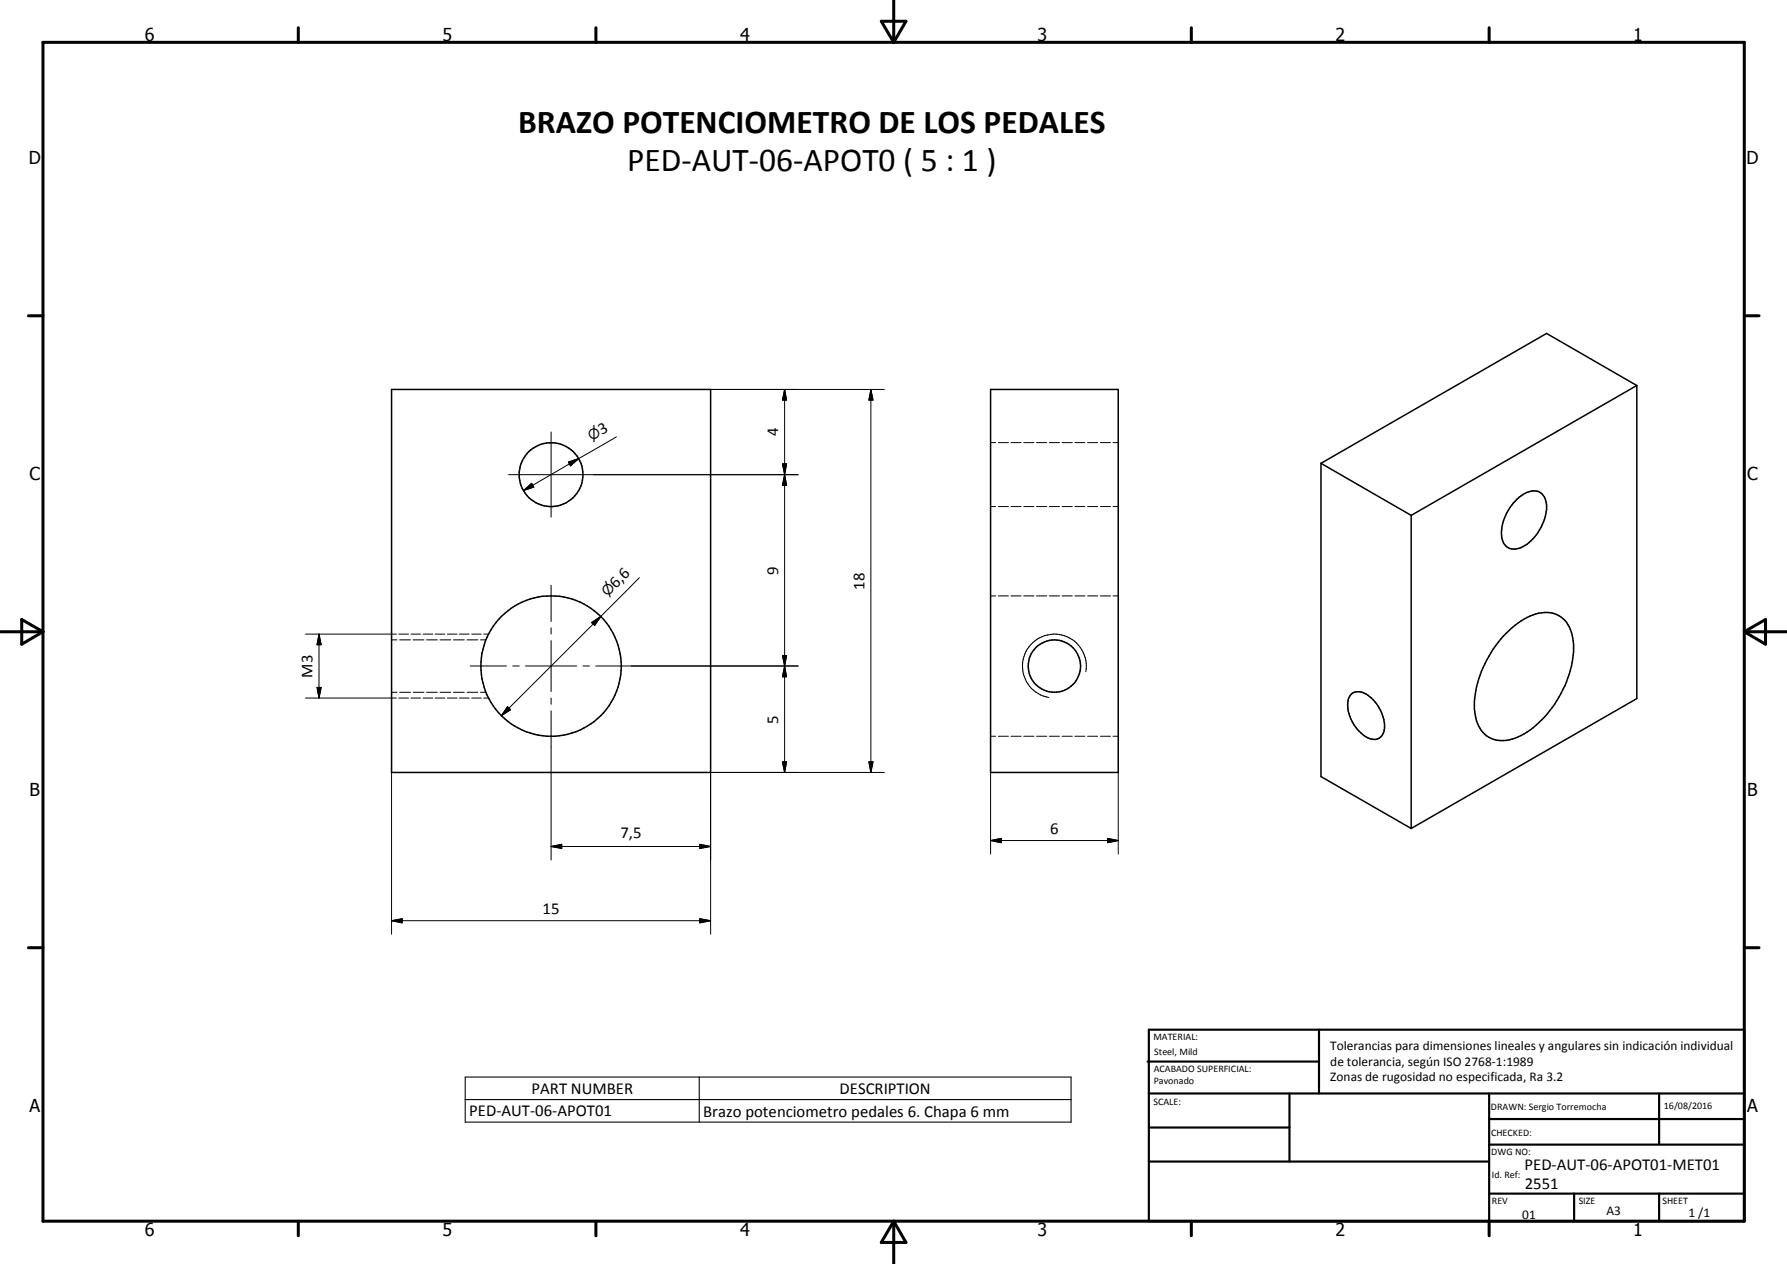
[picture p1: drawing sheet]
<svg xmlns="http://www.w3.org/2000/svg" width="420mm" height="297mm" viewBox="0 0 420 297" stroke-linecap="round" stroke-linejoin="round" font-family="sans-serif">
<g fill="none" stroke="#000" stroke-width=".35">
<path d="M92.1 91.5h75v90h-75zM232.9 91.5h30v90h-30zM384.8 90.6v73.6l-53 30.5M384.8 90.6l-21.2-12.2-53 30.5M384.8 90.6l-53 30.5M310.6 108.9v73.6l21.2 12.2M310.6 108.9l21.2 12.2M356.7 117.3a5 5 0 0 1 5.3-1.6 4.3 4.3 0 0 1 1.4 5.2 11 11 0 0 1-6.2 8 2.96 2.96 0 0 1-4.1-2.6 11.2 11.2 0 0 1 3.6-9zM331.8 121.1v73.6M353.5 149.4a16.9 16.9 0 0 1 8.3-5.3 6.3 6.3 0 0 1 7.8 5.1 20.7 20.7 0 0 1-2.5 13.7 21.4 21.4 0 0 1-11.6 10.8 6.3 6.3 0 0 1-8.5-5 20.8 20.8 0 0 1 3.1-14.5l1.6-2.5zM317.8 163a3.4 3.4 0 0 1 4.2 .7 8.9 8.9 0 0 1 3.4 8.3 2.55 2.55 0 0 1-4.2 1.2 9 9 0 0 1-4.2-8.9z"/>
<circle cx="129.5" cy="111.5" r="7.5"/>
<circle cx="129.6" cy="156.5" r="16.5"/>
<circle cx="247.9" cy="156.5" r="6.1"/>
</g>
<g fill="none" stroke="#000" stroke-width=".24">
<path d="M167.1 91.5h40.8M184.5 91.5l.4 2.5h-.9zM184.5 91.5v90M204.8 91.5l.5 2.5h-1zM204.8 91.5v90M119.6 111.5h68.1M123.1 115.3l1.9-1.7 .5 .9zM129.6 101.5v20M133.6 108.6l2.4-.8-1.9 1.7zM136 107.8l-12.9 7.5M144.9 102.7l-8.9 5.1M184 109h.9l-.4 2.5z"/>
<path d="M184.5 111.5l.4 2.5h-.9zM232.9 119h1.2M232.9 104h1.2M234.7 119h2.4M234.7 104h2.4M237.7 119h2.4M237.7 104h2.4M240.7 119h2.4M240.7 104h2.4M243.7 119h2.4M243.7 104h2.4M246.7 119h2.4"/>
<path d="M246.7 104h2.4M249.7 119h2.4M249.7 104h2.4M252.7 119h2.4M252.7 104h2.4M255.7 119h2.4M255.7 104h2.4M258.7 119h2.4M258.7 104h2.4M261.7 119h1.2M261.7 104h1.2M129.6 137.5v8.5"/>
<path d="M150.3 135.8l-32.4 32.4M71.8 149h21.4M75 149l.5 2.5h-1zM75 149v15M92.1 150.4h1.2M93.8 149h2.2M94 150.4h2.5M96.6 149h2.3M97.1 150.4h2.6M99.5 149h2.3M100.3 150.4h2.5M102.3 149h2.3"/>
<path d="M103.5 150.4h2.5M105.2 149h2.3M106.6 150.4h2.6M108 149h2.3M109.8 150.4h2.5M110.6 156.5h8.5M110.9 149h2.2M113 150.4h1.2M113.7 149h1.2M120.6 156.5h1.5M123.6 156.5h12M129.6 147.5v1.5"/>
<path d="M129.6 150.5v12M137.1 156.5h1.5M139.1 146.3l2.2-1.4-1.5 2.1zM140.1 156.5h47.6M184 154.1h.9l-.4 2.4zM184.5 156.5l.4 2.5h-.9zM232.9 140h1.2M234.7 140h2.4M237.7 140h2.4M240.7 140h2.4M243.7 140h2.4M246.7 140h2.4"/>
<path d="M249.7 140h2.4M252.7 140h2.4M255.7 140h2.4M258.7 140h2.4M261.7 140h1.2M71.8 164h21.4M74.5 161.5h1l-.5 2.5zM92.1 162.7h1.2M93.8 164h2.2M94 162.7h2.5M96.6 164h2.3M97.1 162.7h2.6"/>
<path d="M99.5 164h2.3M100.3 162.7h2.5M102.3 164h2.3M103.5 162.7h2.5M105.2 164h2.3M106.6 162.7h2.6M108 164h2.3M109.8 162.7h2.5M110.9 164h2.2M113 162.7h1.2M113.7 164h1.2M119.3 166.1l.7 .7-2.1 1.4z"/>
<path d="M129.6 164v1.5M129.6 167v35.1M184 179h.9l-.4 2.5zM204.3 179h1l-.5 2.5zM232.9 173h1.2M234.7 173h2.4M237.7 173h2.4M240.7 173h2.4M243.7 173h2.4M246.7 173h2.4M249.7 173h2.4M252.7 173h2.4"/>
<path d="M255.7 173h2.4M258.7 173h2.4M261.7 173h1.2M92.1 181.5v38M129.6 198.9l2.5-.5v1zM129.6 198.9h37.5M164.5 198.4l2.6 .5-2.6 .5zM207.9 181.5h-40.8v38M232.9 197.5l2.5-.5v1zM232.9 197.5h30M232.9 181.5v19.2M260.4 197l2.5 .5-2.5 .5z"/>
<path d="M262.9 181.5v19.2M92.1 216.4l2.5-.5v1zM92.1 216.4h75M164.5 215.9l2.6 .5-2.6 .5z"/>
</g>
<path d="M255.3 157.9a7.5 7.5 0 0 0-6.1-8.8 7.5 7.5 0 0 0-8.7 6.1 7.5 7.5 0 0 0 6.1 8.7M109.4 253.1h142.4v10.6h-142.4zM109.4 258.4h142.4M164.4 253.1v10.6" fill="none" stroke="#000" stroke-width=".25"/>
<g fill="none" stroke="#000" stroke-width=".71">
<path d="M10.1 9.9h400v277.1h-400zM70.1 6.5v3.4M140.1 6.5v3.4M207.2 5h5.8l-2.9 4.9zM210.1 0v9.9M280.1 6.5v3.4M350.1 6.5v3.4M6.7 74.2h3.4M410.1 74.2h3.5M.1 148.5h10M5.1 145.6l5 2.9-5 2.9zM410.1 148.5h10"/>
<path d="M410.1 148.5l5-2.9v5.8zM6.7 222.7h3.4M410.1 222.7h3.5M70.1 287v3.4M140.1 287v3.4M210.1 287v10M210.1 287l2.9 5h-5.8zM280.1 287v3.4M350.1 287v3.4"/>
</g>
<g fill="none" stroke="#000" stroke-width=".51">
<path d="M269.8 249.5h40.3M270.1 242h140v45h-140zM270.1 257h140M303.2 257v16M310.1 242v15M350.1 257v30M390.1 257v12M270.1 265h33.1M270.1 273h80M350.1 269h60M350.1 263h60M350.1 280.5h60"/>
<path d="M370.1 280.5v6.5M390.1 280.5v6.5"/>
</g>
<g fill="#000">
<path d="M184.5 91.5l.4 2.5h-.9zM204.8 91.5l.5 2.5h-1zM123.1 115.3l1.9-1.7 .5 .9zM133.6 108.6l2.4-.8-1.9 1.7zM184 109h.9l-.4 2.5zM184.5 111.5l.4 2.5h-.9zM75 149l.5 2.5h-1zM139.1 146.3l2.2-1.4-1.5 2.1zM184 154.1h.9l-.4 2.4zM184.5 156.5l.4 2.5h-.9zM74.5 161.5h1l-.5 2.5zM119.3 166.1l.7 .7-2.1 1.4z"/>
<path d="M184 179h.9l-.4 2.5zM204.3 179h1l-.5 2.5zM129.6 198.9l2.5-.5v1zM164.5 198.4l2.6 .5-2.6 .5zM232.9 197.5l2.5-.5v1zM260.4 197l2.5 .5-2.5 .5zM92.1 216.4l2.5-.5v1zM164.5 215.9l2.6 .5-2.6 .5z"/>
</g>
<g font-size="7.9">
<text x="121.8" y="31.2">BRAZO POTENCIOMETRO DE LOS PEDALES</text>
<text x="147.5" y="40.3">PED-AUT-06-APOT0 ( 5 : 1 )</text>
</g>
<g font-size="4.2">
<text x="34" y="9.6">6</text>
<text x="104" y="9.6">5</text>
<text x="174" y="9.6">4</text>
<text x="244" y="9.6">3</text>
<text x="314" y="9.6">2</text>
<text x="384" y="9.6">1</text>
<text x="6.8" y="38.7">D</text>
<text x="410.6" y="38.7">D</text>
<text x="7" y="112.9">C</text>
<text x="410.8" y="112.9">C</text>
<text x="7" y="187.1">B</text>
<text x="410.8" y="187.1">B</text>
<text x="7" y="261.4">A</text>
<text x="410.8" y="261.4">A</text>
<text x="34" y="290.4">6</text>
<text x="104" y="290.4">5</text>
<text x="174" y="290.4">4</text>
<text x="244" y="290.4">3</text>
<text x="314" y="290.4">2</text>
<text x="384" y="290.4">1</text>
</g>
<g font-size="3.9">
<text x="141.5" y="102.2" transform="rotate(-30 141.5 102.2)">3</text>
<text x="183" y="102.6" transform="rotate(-90 183 102.6)">4</text>
<text x="183" y="135" transform="rotate(-90 183 135)">9</text>
<text x="144.8" y="138.3" transform="rotate(-45 144.8 138.3)">6,6</text>
<text x="203.3" y="138.6" transform="rotate(-90 203.3 138.6)">18</text>
<text x="73.5" y="159.2" transform="rotate(-90 73.5 159.2)">M3</text>
<text x="183" y="170.1" transform="rotate(-90 183 170.1)">5</text>
<text x="145.9" y="196.8">7,5</text>
<text x="246.9" y="196">6</text>
<text x="127.6" y="214.8">15</text>
<text x="125" y="257">PART NUMBER</text>
<text x="197.4" y="257">DESCRIPTION</text>
<text x="110.3" y="262.3">PED-AUT-06-APOT01</text>
<text x="165.3" y="262.4">Brazo potenciometro pedales 6. Chapa 6 mm</text>
<text x="358.5" y="275">PED-AUT-06-APOT01-MET01</text>
<text x="358.5" y="279.4">2551</text>
</g>
<g font-size="3.3">
<text x="139.1" y="103.6" transform="rotate(-30 139.1 103.6)">n</text>
<text x="142.8" y="140.3" transform="rotate(-45 142.8 140.3)">n</text>
</g>
<g font-size="3.1">
<text x="312.7" y="246.8">Tolerancias para dimensiones lineales y angulares sin indicación individual</text>
<text x="312.7" y="250.4">de tolerancia, según ISO 2768-1:1989</text>
<text x="312.7" y="254">Zonas de rugosidad no especificada, Ra 3.2</text>
<text x="357.9" y="286.4">01</text>
<text x="377.7" y="285.6">A3</text>
<text x="397" y="285.9">1 /1</text>
</g>
<g font-size="2.4">
<text x="271.2" y="244.4">MATERIAL:</text>
<text x="271.3" y="252">ACABADO SUPERFICIAL:</text>
<text x="271.4" y="247.9">Steel, Mild</text>
<text x="271.3" y="254.6">Pavonado</text>
<text x="271.2" y="259.7">SCALE:</text>
<text x="350.6" y="260.8">DRAWN: Sergio Torremocha</text>
<text x="391.2" y="260.6">16/08/2016</text>
<text x="350.6" y="267">CHECKED:</text>
<text x="350.6" y="271.4">DWG NO:</text>
<text x="350.8" y="276.9">Id. Ref:</text>
<text x="350.8" y="282.8">REV</text>
<text x="371.2" y="282.9">SIZE</text>
<text x="390.9" y="282.9">SHEET</text>
</g>
</svg>
